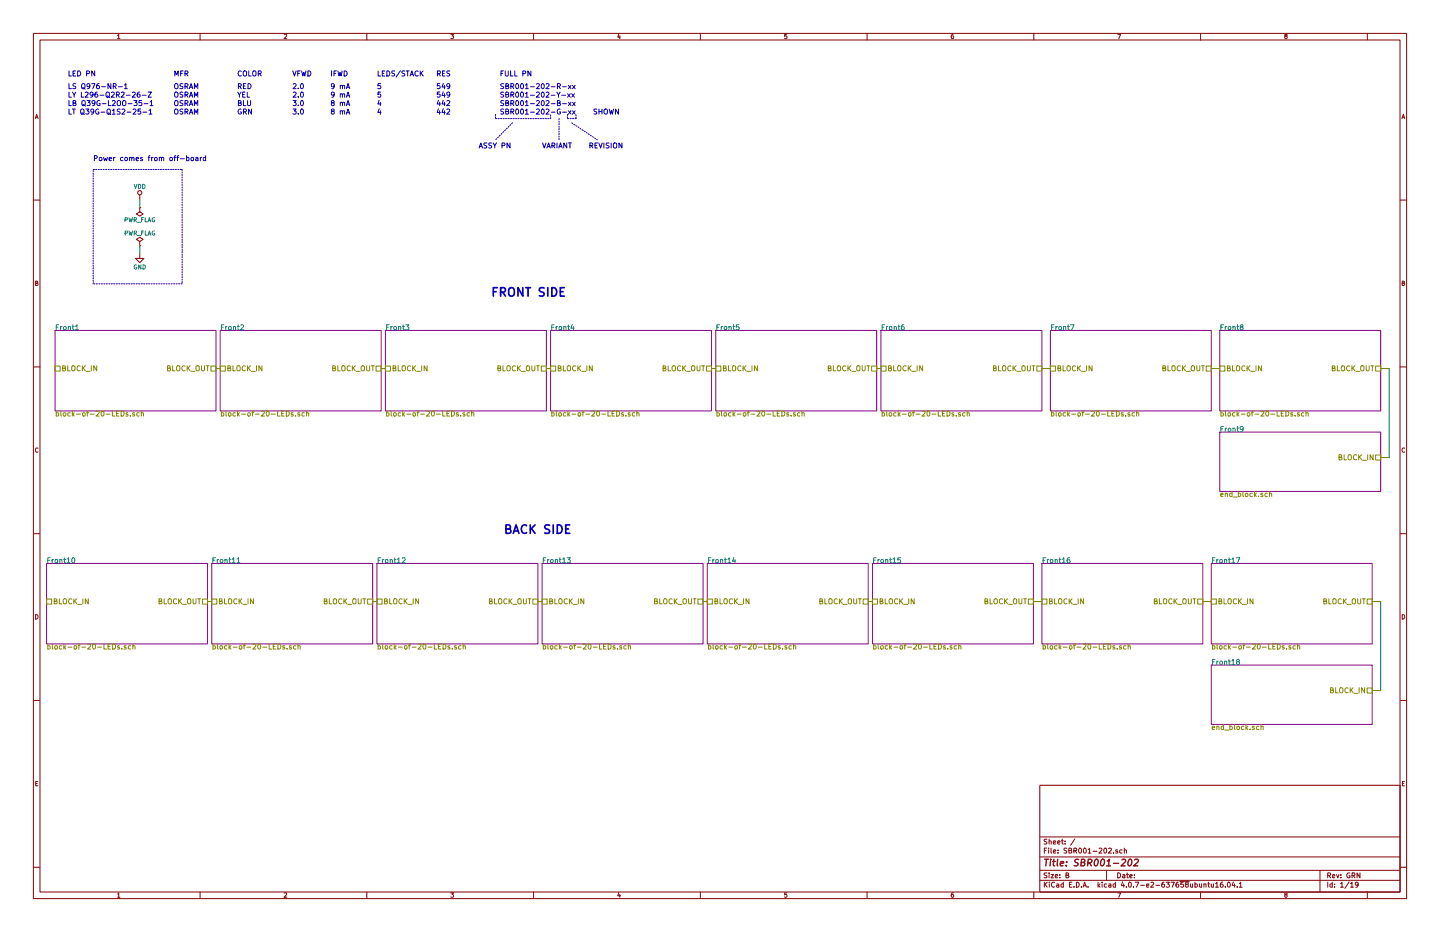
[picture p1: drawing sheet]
EESchema Schematic File Version 2
LIBS:power
LIBS:device
LIBS:switches
LIBS:relays
LIBS:motors
LIBS:transistors
LIBS:conn
LIBS:linear
LIBS:regul
LIBS:74xx
LIBS:cmos4000
LIBS:adc-dac
LIBS:memory
LIBS:xilinx
LIBS:microcontrollers
LIBS:dsp
LIBS:microchip
LIBS:analog_switches
LIBS:motorola
LIBS:texas
LIBS:intel
LIBS:audio
LIBS:interface
LIBS:digital-audio
LIBS:philips
LIBS:display
LIBS:cypress
LIBS:siliconi
LIBS:opto
LIBS:atmel
LIBS:contrib
LIBS:valves
LIBS:SBR001-202-cache
EELAYER 25 0
EELAYER END
$Descr B 17000 11000
encoding utf-8
Sheet 1 19
Title "SBR001-202"
Date ""
Rev "GRN"
Comp ""
Comment1 ""
Comment2 ""
Comment3 ""
Comment4 ""
$EndDescr
$Comp
L GND #PWR01
U 1 1
P 1650 3000
F 0 "#PWR01" H 1650 2750 50  0001 C CNN
F 1 "GND" H 1650 2850 50  0000 C CNN
F 2 "" H 1650 3000 50  0001 C CNN
F 3 "" H 1650 3000 50  0001 C CNN
	1    1650 3000
	1    0    0    -1  
$EndComp
$Comp
L VDD #PWR02
U 1 1
P 1650 2350
F 0 "#PWR02" H 1650 2200 50  0001 C CNN
F 1 "VDD" H 1650 2500 50  0000 C CNN
F 2 "" H 1650 2350 50  0001 C CNN
F 3 "" H 1650 2350 50  0001 C CNN
	1    1650 2350
	1    0    0    -1  
$EndComp
$Comp
L PWR_FLAG #FLG03
U 1 1
P 1650 2450
F 0 "#FLG03" H 1650 2525 50  0001 C CNN
F 1 "PWR_FLAG" H 1650 2600 50  0000 C CNN
F 2 "" H 1650 2450 50  0001 C CNN
F 3 "" H 1650 2450 50  0001 C CNN
	1    1650 2450
	-1   0    0    1   
$EndComp
$Comp
L PWR_FLAG #FLG04
U 1 1
P 1650 2900
F 0 "#FLG04" H 1650 2975 50  0001 C CNN
F 1 "PWR_FLAG" H 1650 3050 50  0000 C CNN
F 2 "" H 1650 2900 50  0001 C CNN
F 3 "" H 1650 2900 50  0001 C CNN
	1    1650 2900
	1    0    0    -1  
$EndComp
Wire Wire Line
	1650 2350 1650 2450
Wire Wire Line
	1650 2900 1650 3000
Wire Notes Line
	1100 2000 2150 2000
Wire Notes Line
	2150 2000 2150 3350
Wire Notes Line
	2150 3350 1100 3350
Wire Notes Line
	1100 3350 1100 2000
Text Notes 1100 1900 0    60   ~ 0
Power comes from off-board
$Sheet
S 650  3900 1900 950 
U 59AD5E2C
F0 "Front1" 60
F1 "block-of-20-LEDs.sch" 60
F2 "BLOCK_OUT" U R 2550 4350 60 
F3 "BLOCK_IN" U L 650 4350 60 
$EndSheet
Text Notes 800  1350 0    60   ~ 0
LT Q39G-Q1S2-25-1
Text Notes 800  900  0    60   ~ 12
LED PN
Text Notes 2050 900  0    60   ~ 12
MFR
Text Notes 2800 900  0    60   ~ 12
COLOR
Text Notes 4450 900  0    60   ~ 12
LEDS/STACK
Text Notes 5150 900  0    60   ~ 12
RES
Text Notes 3450 900  0    60   ~ 12
VFWD
Text Notes 2800 1350 0    60   ~ 0
GRN
Text Notes 4450 1250 0    60   ~ 0
4
Text Notes 800  1250 0    60   ~ 0
LB Q39G-L2OO-35-1
Text Notes 2800 1250 0    60   ~ 0
BLU
Text Notes 3450 1250 0    60   ~ 0
3.0
Text Notes 4450 1350 0    60   ~ 0
4
Text Notes 800  1050 0    60   ~ 0
LS Q976-NR-1
Text Notes 2050 1050 0    60   ~ 0
OSRAM
Text Notes 2800 1050 0    60   ~ 0
RED
Text Notes 3450 1050 0    60   ~ 0
2.0
Text Notes 4450 1050 0    60   ~ 0
5
Text Notes 5150 1050 0    60   ~ 0
549
Text Notes 800  1150 0    60   ~ 0
LY L296-Q2R2-26-Z
Text Notes 2050 1250 0    60   ~ 0
OSRAM
Text Notes 2800 1150 0    60   ~ 0
YEL
Text Notes 4450 1150 0    60   ~ 0
5
Text Notes 2050 1350 0    60   ~ 0
OSRAM
Text Notes 3450 1350 0    60   ~ 0
3.0
Text Notes 2050 1150 0    60   ~ 0
OSRAM
Text Notes 3450 1150 0    60   ~ 0
2.0
Text Notes 3900 900  0    60   ~ 12
IFWD
Text Notes 3900 1050 0    60   ~ 0
9 mA
Text Notes 3900 1150 0    60   ~ 0
9 mA
Text Notes 3900 1250 0    60   ~ 0
8 mA
Text Notes 3900 1350 0    60   ~ 0
8 mA
Text Notes 5150 1150 0    60   ~ 0
549
Text Notes 5150 1250 0    60   ~ 0
442
Text Notes 5150 1350 0    60   ~ 0
442
Text Notes 6400 1750 0    60   ~ 12
VARIANT
Text Notes 5900 900  0    60   ~ 12
FULL PN
Text Notes 5900 1050 0    60   ~ 0
SBR001-202-R-xx
Text Notes 5900 1150 0    60   ~ 0
SBR001-202-Y-xx
Text Notes 5900 1250 0    60   ~ 0
SBR001-202-B-xx
Text Notes 5900 1350 0    60   ~ 0
SBR001-202-G-xx
Text Notes 5650 1750 0    60   ~ 12
ASSY PN
Text Notes 6950 1750 0    60   ~ 12
REVISION
Wire Notes Line
	5850 1350 5850 1400
Wire Notes Line
	5850 1400 6500 1400
Wire Notes Line
	6500 1400 6500 1350
Wire Notes Line
	6600 1400 6600 1650
Wire Notes Line
	6700 1350 6700 1400
Wire Notes Line
	6700 1400 6800 1400
Wire Notes Line
	6800 1400 6800 1350
Wire Notes Line
	6050 1450 5850 1650
Wire Notes Line
	6750 1450 7050 1650
Text Notes 7000 1350 0    60   ~ 12
SHOWN
Wire Wire Line
	2550 4350 2600 4350
$Sheet
S 2600 3900 1900 950 
U 59AF443D
F0 "Front2" 60
F1 "block-of-20-LEDs.sch" 60
F2 "BLOCK_OUT" U R 4500 4350 60 
F3 "BLOCK_IN" U L 2600 4350 60 
$EndSheet
$Sheet
S 4550 3900 1900 950 
U 59AF468C
F0 "Front3" 60
F1 "block-of-20-LEDs.sch" 60
F2 "BLOCK_OUT" U R 6450 4350 60 
F3 "BLOCK_IN" U L 4550 4350 60 
$EndSheet
$Sheet
S 6500 3900 1900 950 
U 59AF4777
F0 "Front4" 60
F1 "block-of-20-LEDs.sch" 60
F2 "BLOCK_OUT" U R 8400 4350 60 
F3 "BLOCK_IN" U L 6500 4350 60 
$EndSheet
Wire Wire Line
	4500 4350 4550 4350
Wire Wire Line
	6450 4350 6500 4350
$Sheet
S 8450 3900 1900 950 
U 59AF52CF
F0 "Front5" 60
F1 "block-of-20-LEDs.sch" 60
F2 "BLOCK_OUT" U R 10350 4350 60 
F3 "BLOCK_IN" U L 8450 4350 60 
$EndSheet
Wire Wire Line
	8400 4350 8450 4350
$Sheet
S 10400 3900 1900 950 
U 59AF54D0
F0 "Front6" 60
F1 "block-of-20-LEDs.sch" 60
F2 "BLOCK_OUT" U R 12300 4350 60 
F3 "BLOCK_IN" U L 10400 4350 60 
$EndSheet
Wire Wire Line
	10350 4350 10400 4350
$Sheet
S 12400 3900 1900 950 
U 59AF5FB4
F0 "Front7" 60
F1 "block-of-20-LEDs.sch" 60
F2 "BLOCK_OUT" U R 14300 4350 60 
F3 "BLOCK_IN" U L 12400 4350 60 
$EndSheet
$Sheet
S 14400 3900 1900 950 
U 59AF609F
F0 "Front8" 60
F1 "block-of-20-LEDs.sch" 60
F2 "BLOCK_OUT" U R 16300 4350 60 
F3 "BLOCK_IN" U L 14400 4350 60 
$EndSheet
Wire Wire Line
	12300 4350 12400 4350
Wire Wire Line
	14300 4350 14400 4350
$Sheet
S 14400 5100 1900 700 
U 59AF696F
F0 "Front9" 60
F1 "end_block.sch" 60
F2 "BLOCK_IN" U R 16300 5400 60 
$EndSheet
Wire Wire Line
	16300 4350 16400 4350
Wire Wire Line
	16400 4350 16400 5400
Wire Wire Line
	16400 5400 16300 5400
Text Notes 5800 3500 0    100  ~ 20
FRONT SIDE
$Sheet
S 550  6650 1900 950 
U 59AFBB88
F0 "Front10" 60
F1 "block-of-20-LEDs.sch" 60
F2 "BLOCK_OUT" U R 2450 7100 60 
F3 "BLOCK_IN" U L 550 7100 60 
$EndSheet
Wire Wire Line
	2450 7100 2500 7100
$Sheet
S 2500 6650 1900 950 
U 59AFBB8D
F0 "Front11" 60
F1 "block-of-20-LEDs.sch" 60
F2 "BLOCK_OUT" U R 4400 7100 60 
F3 "BLOCK_IN" U L 2500 7100 60 
$EndSheet
$Sheet
S 4450 6650 1900 950 
U 59AFBB91
F0 "Front12" 60
F1 "block-of-20-LEDs.sch" 60
F2 "BLOCK_OUT" U R 6350 7100 60 
F3 "BLOCK_IN" U L 4450 7100 60 
$EndSheet
$Sheet
S 6400 6650 1900 950 
U 59AFBB95
F0 "Front13" 60
F1 "block-of-20-LEDs.sch" 60
F2 "BLOCK_OUT" U R 8300 7100 60 
F3 "BLOCK_IN" U L 6400 7100 60 
$EndSheet
Wire Wire Line
	4400 7100 4450 7100
Wire Wire Line
	6350 7100 6400 7100
$Sheet
S 8350 6650 1900 950 
U 59AFBB9B
F0 "Front14" 60
F1 "block-of-20-LEDs.sch" 60
F2 "BLOCK_OUT" U R 10250 7100 60 
F3 "BLOCK_IN" U L 8350 7100 60 
$EndSheet
Wire Wire Line
	8300 7100 8350 7100
$Sheet
S 10300 6650 1900 950 
U 59AFBBA0
F0 "Front15" 60
F1 "block-of-20-LEDs.sch" 60
F2 "BLOCK_OUT" U R 12200 7100 60 
F3 "BLOCK_IN" U L 10300 7100 60 
$EndSheet
Wire Wire Line
	10250 7100 10300 7100
$Sheet
S 12300 6650 1900 950 
U 59AFBBA5
F0 "Front16" 60
F1 "block-of-20-LEDs.sch" 60
F2 "BLOCK_OUT" U R 14200 7100 60 
F3 "BLOCK_IN" U L 12300 7100 60 
$EndSheet
$Sheet
S 14300 6650 1900 950 
U 59AFBBA9
F0 "Front17" 60
F1 "block-of-20-LEDs.sch" 60
F2 "BLOCK_OUT" U R 16200 7100 60 
F3 "BLOCK_IN" U L 14300 7100 60 
$EndSheet
Wire Wire Line
	12200 7100 12300 7100
Wire Wire Line
	14200 7100 14300 7100
$Sheet
S 14300 7850 1900 700 
U 59AFBBAE
F0 "Front18" 60
F1 "end_block.sch" 60
F2 "BLOCK_IN" U R 16200 8150 60 
$EndSheet
Wire Wire Line
	16200 7100 16300 7100
Wire Wire Line
	16300 7100 16300 8150
Wire Wire Line
	16300 8150 16200 8150
Text Notes 5950 6300 0    100  ~ 20
BACK SIDE
$EndSCHEMATC
